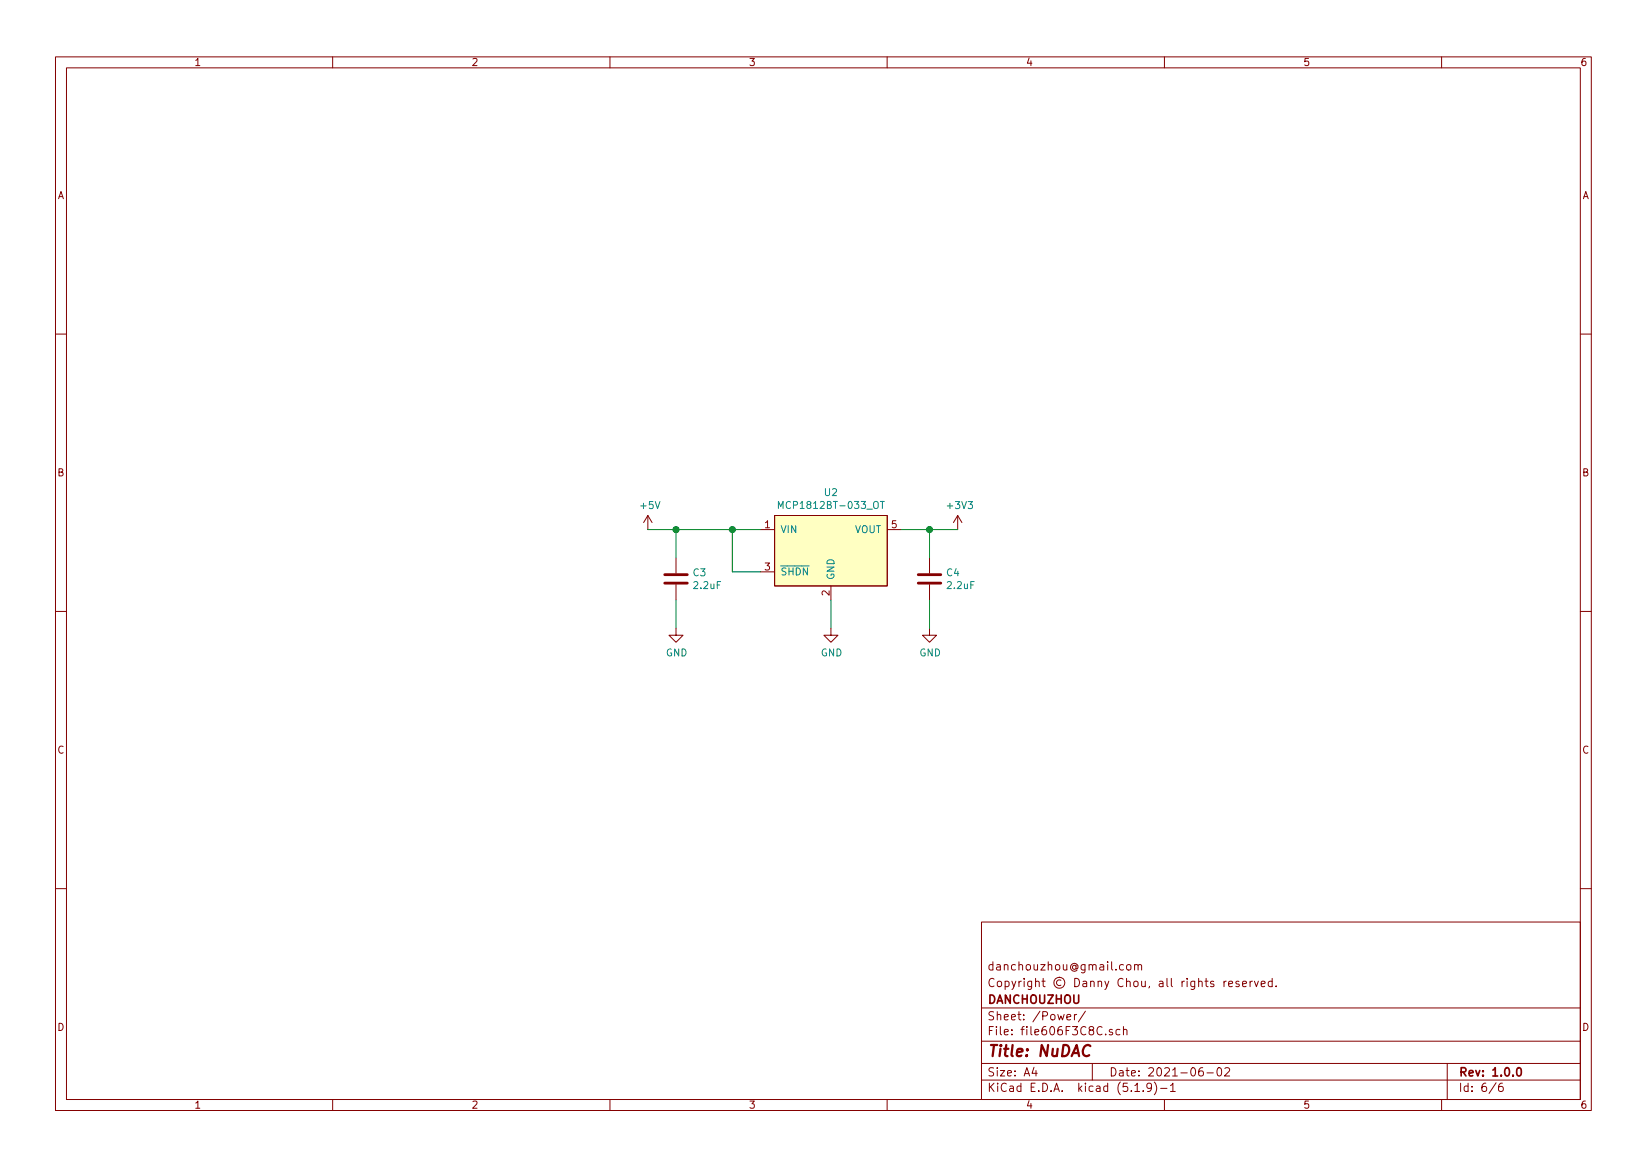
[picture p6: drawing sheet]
<svg xmlns="http://www.w3.org/2000/svg" width="297mm" height="210mm" viewBox="0 0 297 210" stroke-linecap="round" stroke-linejoin="round" font-family="sans-serif">
<g fill="none" stroke="#840000" stroke-width=".18">
<path d="M10 10.3h277v189.9h-277zM12 12.2h273v186.1h-273zM60 10.3v1.9M110 10.3v1.9M160 10.3v1.9M210 10.3v1.9M260 10.3v1.9M10 60.2h2M285 60.2h2M116.8 93l-.7 1.2M116.8 93v2.5M116.8 93l.8 1.2"/>
<path d="M137.2 95.5h2.5M139.7 93h20.3v12.7h-20.3zM160 95.5h2.6M172.7 93l-.7 1.2M172.7 93v2.5M172.7 93l.8 1.2M10 110.3h2M121.9 113.3v1.2h1.3l-1.3 1.3-1.3-1.3h1.3M121.9 100.6v2.8M121.9 105.4v2.8M137.2 103.1h2.5M149.9 113.3v1.2h1.2l-1.2 1.3-1.3-1.3h1.3"/>
<path d="M149.9 105.7v2.5M167.6 113.3v1.2h1.3l-1.3 1.3-1.2-1.3h1.2M167.6 100.6v2.8M167.6 105.4v2.8M285 110.3h2M10 160.2h2M177 166.3h108v32h-108zM203.3 174.1l.2-.2 .4 .2v.7l-.2 .1-.4-.1zM204.6 174.1l.2-.2 .4 .1 .1 .9M204.6 173.9v1M205.3 174.1l.2-.2 .3 .1 .1 .9M220.8 176.9v1"/>
<path d="M221.2 176.9l-.4 .2v.1M221.6 177.4l.7-.1-.1-.3-.4-.1-.2 .2 .1 .7h.5M223.4 177l-.3-.1-.2 .2 .1 .3 .4 .1v.3h-.5M224.1 177.4l.7-.1-.1-.3-.4-.1-.2 .2 .1 .7h.5M225.5 176.9v1M225.9 176.9l-.4 .3M226.2 176.9l.4 1 .3-1M227.5 177.4l.7-.1-.1-.3-.4-.1-.2 .2v.7h.6M229.4 177l-.4-.1-.3 .3 .1 .6 .2 .1 .4-.1M229.4 176.4v1.5M230.1 177.8v.1M285 160.2h2"/>
<path d="M60 198.3v1.9M110 198.3v1.9M160 198.3v1.9M177 194.8h108M177 191.8h108M177 187.8h108M177 181.8h108M186.5 192.5l-.4 1h1M186.8 193v1M192.4 183.4l.7-.1v-.3l-.5-.1-.2 .2 .1 .7h.6M193.8 182.9v1M194.2 182.9l-.4 .2v.1"/>
<path d="M195.8 182.3l-1.3 2M197 191.8v3M200.6 185.7l-.3-.1-.2 .2v.2l.5 .2v.3h-.5M202 185.7l-.5-.1-.2 .3v.6l.2 .1 .5-.1M202.6 185.7l.2-.1 .4 .1 .1 .9M202.6 185.1v1.5M204.7 196.8h.8M206.2 196.7v.1M207.7 196l-.3 .3-.4-.1-.2-.2 .2-.6 .4-.1 .2 .2a1.27 1.27 0 0 1-.2 1.2l-.4 .1M208.2 195.1a1.71 1.71 0 0 1 0 2.3M209.3 196.3h1.2M210 198.3v1.9"/>
<path d="M211.1 195.8l.4-.5v1.5M211.1 196.8h.9M216.9 192.5a.62 .62 0 0 0-.7 .7l.1 .7 .2 .1 .5-.1v-.5l-.1-.2-.4-.1-.3 .3M217.7 193.5h1.1M219.6 192.7l.4-.2a.94 .94 0 0 1 0 1.5 .82 .82 0 0 1-.4-1.3zM220.9 192.7l.2-.2h.4l.2 .2 .1 .3-1 1h1M260 198.3v1.9M261 191.8v6.5M269.8 195.2l-1.2 2M271 195.3l-.4 .1a.96 .96 0 0 0 0 1.4l.4-.1 .1-.5-.3-.3-.4 .1-.1 .2"/>
</g>
<path d="M273.7 192.6l.3-.1a.94 .94 0 0 1 0 1.5h-.1a1 1 0 0 1-.2-1.4z" fill="none" stroke="#840000" stroke-width=".3"/>
<path d="M196.6 188.6a.79 .79 0 0 0-.8-.1 .79 .79 0 0 0-.5 .8 .75 .75 0 0 0 .2 1 .75 .75 0 0 0 .9 0" fill="none" stroke="#840000" stroke-width=".41"/>
<path d="M139.7 93h20.3v12.7h-20.3z" fill="#ffffc2" stroke="#ffffc2" stroke-width=".18"/>
<path d="M140.4 91.7v-1.3l.4 .9 .4-.9v1.3M158.8 90.4h.7M159.1 90.4v1.3" fill="none" stroke="#008484" stroke-width=".18"/>
<path d="M119.9 105.2h4.1M119.9 103.6h4.1M165.6 105.2h4.1M165.6 103.6h4.1" fill="none" stroke="#840000" stroke-width=".51"/>
<path d="M116.8 95.5h20.4M121.9 95.5v5.1M132.1 95.5v7.6h5.1M162.6 95.5h10.1M167.6 95.5v5.1M121.9 108.2v5.1M149.9 108.2v5.1M167.6 108.2v5.1" fill="none" stroke="#008400" stroke-width=".18"/>
<g fill="#008400" stroke="#008400" stroke-width=".25">
<circle cx="132.1" cy="95.5" r=".51"/>
<circle cx="167.6" cy="95.5" r=".51"/>
<circle cx="121.9" cy="95.5" r=".51"/>
</g>
<text font-size="2.8" fill="#840000" x="178" y="190.5">Title: NuDAC</text>
<g font-size="2.1" fill="#840000">
<text x="178" y="178">Copyright © Danny Chou, all rights reserved.</text>
<text x="178" y="175">danchouzhou@gmail.com</text>
<text x="178" y="184">Sheet: /Power/</text>
<text x="178" y="181">DANCHOUZHOU</text>
<text x="178" y="186.7">File: file606F3C8C.sch</text>
<text x="178" y="196.9">KiCad E.D.A. kicad (5.1.9)-1</text>
<text x="178" y="194.1">Size: A4</text>
<text x="200" y="194.1">Date: 2021-06-02</text>
<text x="263" y="194.1">Rev: 1.0.0</text>
<text x="263" y="196.9">Id: 6/6</text>
</g>
<g font-size="1.8" fill="#840000">
<text x="35" y="11.9">1</text>
<text x="85" y="11.9">2</text>
<text x="135" y="11.9">3</text>
<text x="185" y="11.9">4</text>
<text x="235" y="11.9">5</text>
<text x="285" y="11.9">6</text>
<text x="10.4" y="35.9">A</text>
<text x="285.4" y="35.9">A</text>
<text x="10.4" y="85.9">B</text>
<text x="285.4" y="85.9">B</text>
<text x="137.9" y="95.2">1</text>
<text x="160.8" y="95.2">5</text>
<text x="137.9" y="102.9">3</text>
<text x="149.6" y="107.4" transform="rotate(-90 149.6 107.4)">2</text>
<text x="10.4" y="135.9">C</text>
<text x="285.4" y="135.9">C</text>
<text x="10.4" y="185.9">D</text>
<text x="285.4" y="185.9">D</text>
<text x="35" y="199.9">1</text>
<text x="85" y="199.9">2</text>
<text x="135" y="199.9">3</text>
<text x="185" y="199.9">4</text>
<text x="235" y="199.9">5</text>
<text x="285" y="199.9">6</text>
</g>
<g font-size="1.8" fill="#008484">
<text x="148.7" y="89.5">U2</text>
<text x="115.6" y="91.8">+5V</text>
<text x="141.3" y="91.8">MCP1812BT-033_OT</text>
<text x="171" y="91.8">+3V3</text>
<text x="140.7" y="96.1">VIN</text>
<text x="154.1" y="96.1">VOUT</text>
<text x="125" y="103.9">C3</text>
<text x="125.2" y="106.2">2.2uF</text>
<text x="140.7" y="103.8">SHDN</text>
<text x="150.5" y="104.6" transform="rotate(-90 150.5 104.6)">GND</text>
<text x="170.8" y="103.9">C4</text>
<text x="170.9" y="106.2">2.2uF</text>
<text x="120.1" y="118.4">GND</text>
<text x="148" y="118.4">GND</text>
<text x="165.8" y="118.4">GND</text>
</g>
</svg>
